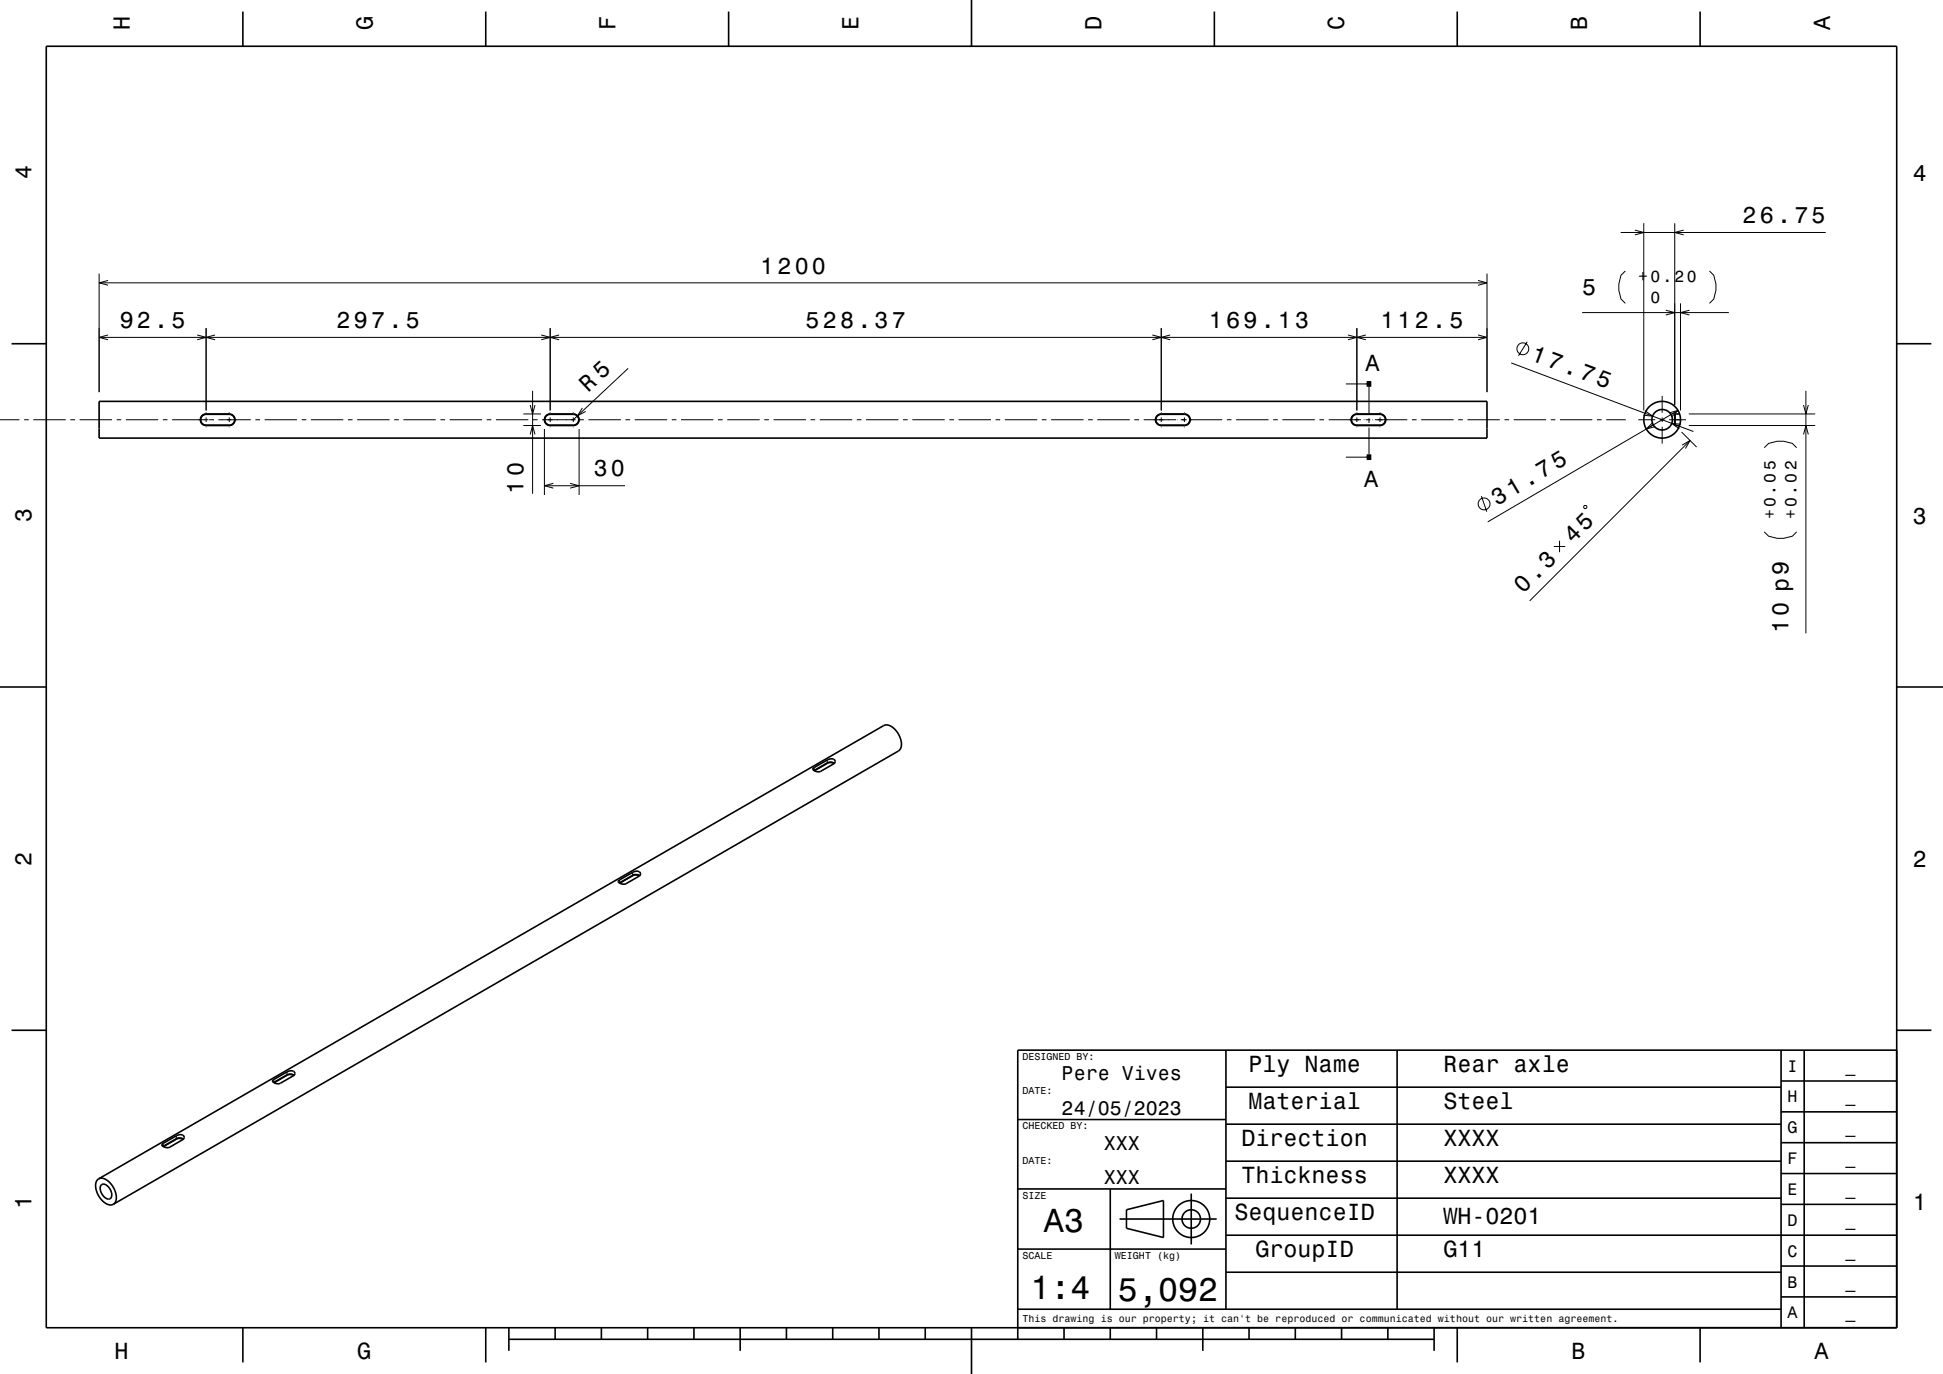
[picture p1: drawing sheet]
<svg xmlns="http://www.w3.org/2000/svg" width="420mm" height="297mm" viewBox="0 0 420 297" stroke-linecap="round" stroke-linejoin="round" font-family="sans-serif">
<g fill="none" stroke="#000" stroke-width=".22">
<path d="M21.4 59.1v25.7M321.4 59.1v25.7M350.3 50.3h44.3M351.3 58.6l-.9 .9-.5 1.9v1.4l.5 1.8 .9 1M353.4 49.7l1.9 .6-1.9 .5M355.3 48.3v40.4M362 48.3v39.3M363.9 49.7l-1.9 .6 1.9 .5M369.5 58.6l1 .9 .4 1.9v1.4l-.4 1.8-1 1M21.4 72.9h300M21.4 61.1h300M23.4 72.4l-2 .5 2 .5"/>
<path d="M23.4 60.6l-2 .5 2 .6M42.6 72.4l2 .5-2 .5M44.6 70.9v17.8M46.5 72.4l-1.9 .5 1.9 .5M117 72.4l1.9 .5-1.9 .5M118.9 70.9v17.8M120.9 72.4l-2 .5 2 .5M135.8 79.6l-11.9 11.1M249.1 72.4l1.9 .5-1.9 .5M251 70.9v17.8M253 72.4l-2 .5 2 .5M291.4 72.4l1.9 .5-1.9 .5"/>
<path d="M293.3 70.9v17.8M295.2 72.4l-1.9 .5 1.9 .5M319.5 72.4l1.9 .5-1.9 .5M319.5 60.6l1.9 .5-1.9 .6M326.7 78.4l39.4 14.9M330.1 73.9l-1.9 3M342 67.6h31.7M360.1 67.1l1.9 .5-1.9 .5M363.3 65.6v23.1M365.2 67.1l-1.9 .5 1.9 .5M0 90.7h4.2M5.2 90.7h1"/>
<path d="M7.2 90.7h7M15.2 90.7h1M17.2 90.7h7M25.2 90.7h1M27.2 90.7h7M35.2 90.7h1M37.2 90.7h7.9M44.6 89.1v.1M44.6 89.5v.1M44.6 90.2v1M44.6 91.9v.1M44.6 92.2v.2"/>
<path d="M45.2 90.7h1M47.2 90.7h7M49.6 89.1v.1M49.6 89.5v.1M49.6 90.2v1M49.6 91.9v.1M49.6 92.2v.2M55.2 90.7h1M57.2 90.7h7M65.2 90.7h1M67.2 90.7h7M75.2 90.7h1"/>
<path d="M77.2 90.7h7M85.2 90.7h1M87.2 90.7h7M95.2 90.7h1M97.2 90.7h7M105.2 90.7h1M107.2 90.7h7M113.1 92h3.8M113.1 89.5h3.8M114.6 87.5l.5 2 .5-2M114.6 93.9l.5-1.9 .5 1.9M115.1 84.5v22.2"/>
<path d="M115.2 90.7h1M117.2 90.7h7.2M117.7 92.7v14.3M118.9 89.1v.1M118.9 89.5v.1M118.9 90.2v1M118.9 91.9v.1M118.9 92.2v.2M123.9 89.1v.1M123.9 89.5v.1M123.9 90.2v1M123.9 91.9v.1"/>
<path d="M123.9 92.2v.2M125.2 92.7v14.3M125.2 90.7h1M125.9 88.2l-1.1 1.7 1.8-1M127.2 90.7h7M135.2 90.7h1M137.2 90.7h7M145.2 90.7h1M147.2 90.7h7M155.2 90.7h1M157.2 90.7h7M165.2 90.7h1"/>
<path d="M167.2 90.7h7M175.2 90.7h1M177.2 90.7h7M185.2 90.7h1M187.2 90.7h7M195.2 90.7h1M197.2 90.7h7M205.2 90.7h1M207.2 90.7h7M215.2 90.7h1M217.2 90.7h7M225.2 90.7h1"/>
<path d="M227.2 90.7h7M235.2 90.7h1M237.2 90.7h7M245.2 90.7h1M247.2 90.7h7M251 89.1v.1M251 89.5v.1M251 90.2v1M251 91.9v.1M251 92.2v.2M254.4 90.7h.1M255.2 90.7h1.3"/>
<path d="M256 89.1v.1M256 89.5v.1M256 90.2v1M256 91.9v.1M256 92.2v.2M257.2 90.7h7M265.2 90.7h1M267.2 90.7h7M275.2 90.7h1M277.2 90.7h7M285.2 90.7h1M287.2 90.7h7"/>
<path d="M290.9 98.8h4.3M290.9 83h4.3M293.3 89.1v.1M293.3 89.5v.1M293.3 90.2v1M293.3 91.9v.1M293.3 92.2v.2M294.8 90.7h.1M295.2 90.7h1M295.9 83.6v5.8M295.9 90.4v1M295.9 92.4v5.8"/>
<path d="M296.7 90.7h.1M297.2 90.7h7M298.3 89.1v.1M298.3 89.5v.1M298.3 90.2v1M298.3 91.9v.1M298.3 92.2v.2M305.2 90.7h1M307.2 90.7h7M315.2 90.7h1M317.2 90.7h7M325.2 90.7h1"/>
<path d="M327.2 90.7h7M335.2 90.7h1M337.2 90.7h7M345.2 90.7h1M347.2 90.7h4.2M354.1 90.7h3.7M355.6 88.8l1.6 1.2-2-.2M357.3 91.3l-1.4 1.4 1.9-.5M357.4 91.8l-1.5 .9M358.8 90.7h1M359.3 85.6v3.6M359.3 90.2v1"/>
<path d="M359.3 92.2v3.7M360.8 89.3l1.9-.6-1.4 1.4M360.8 90.7h3.7M361.2 89.6l1.5-.9-41.1 24.1M363.4 91.7l-2-.2 1.6 1.2M363.5 93.4l3.2 3.2M363.6 96.2l1.7-1-1 1.8M365.1 92h27.3M365.1 89.5h27.3M365.3 95.2l-34.6 34.7M381.4 96.8l.9-1 1.9-.4h1.4l1.8 .4 1 1M389.9 93.9l.5-1.9 .5 1.9"/>
<path d="M389.9 87.5l.5 2 .5-2M390.4 84.5v52.4M117.7 105h17.4M119.6 104.5l-1.9 .5 1.9 .5M123.2 104.5l2 .5-2 .5M320.2 107.2l1.2 3.4M335.9 118.1h2.5M337.1 116.9v2.5M342.3 109.4l.5-.1 .2 .5-.5 .1zM381.4 115l.9 .9 1.9 .5h1.4l1.8-.5 1-.9M176 165.9v.7M178.8 164.3l.1 .7"/>
<path d="M133.9 190.2l.1 .7M136.8 188.6v.7M59.2 233.3v.7M62 231.7l.1 .7M35.3 247.1v.8M38.1 245.5l.1 .7"/>
<circle cx="329.2" cy="75.4" r="1.28"/>
<circle cx="320.8" cy="108.9" r="1.28"/>
</g>
<g fill="none" stroke="#000" stroke-width=".35">
<path d="M10 10h400v277h-400zM52.5 2.5v7.5M105 2.5v7.5M157.5 2.5v7.5M210 0v10M262.5 2.5v7.5M315 2.5v7.5M367.5 2.5v7.5M2.5 74.3h7.5M410 74.3h7.5M21.4 86.8h300v7.9h-300zM43.7 89.9l.9-.4h5a1.25 1.25 0 0 1 1.2 1.2 1.25 1.25 0 0 1-1.2 1.3h-5a1.25 1.25 0 0 1-1.2-.8 1.25 1.25 0 0 1 .3-1.3z"/>
<path d="M43.7 90l.9-.4h5a1.17 1.17 0 0 1 1.1 1.1 1.17 1.17 0 0 1-1.1 1.2h-5a1.17 1.17 0 0 1-1.1-.7 1.17 1.17 0 0 1 .2-1.2zM118 89.9l.9-.4h5a1.25 1.25 0 0 1 1.3 1.2 1.25 1.25 0 0 1-1.3 1.3h-5a1.25 1.25 0 0 1-1.1-.8 1.25 1.25 0 0 1 .2-1.3zM118 90l.9-.4h5a1.17 1.17 0 0 1 1.2 1.1 1.17 1.17 0 0 1-1.2 1.2h-5a1.17 1.17 0 0 1-1-.7 1.17 1.17 0 0 1 .1-1.2zM250.1 89.9l.9-.4h5a1.25 1.25 0 0 1 1.3 1.2 1.25 1.25 0 0 1-1.3 1.3h-5a1.25 1.25 0 0 1-1.1-.8 1.25 1.25 0 0 1 .2-1.3zM250.1 90l.9-.4h5a1.17 1.17 0 0 1 1.2 1.1 1.17 1.17 0 0 1-1.2 1.2h-5a1.17 1.17 0 0 1-1-.7 1.17 1.17 0 0 1 .1-1.2zM292.4 89.9l.9-.4h5a1.25 1.25 0 0 1 1.3 1.2 1.25 1.25 0 0 1-1.3 1.3h-5a1.25 1.25 0 0 1-1.1-.8 1.25 1.25 0 0 1 .2-1.3zM292.4 90l.9-.4h5a1.17 1.17 0 0 1 1.2 1.1 1.17 1.17 0 0 1-1.2 1.2h-5a1.17 1.17 0 0 1-1.1-.7 1.17 1.17 0 0 1 .2-1.2zM362.1 89.5h1M362.1 92h1M362.1 89.5v2.5M363.1 89.5a4 4 0 0 0-6.1-2 4 4 0 0 0 0 6.4 4 4 0 0 0 6.1-1.9M363.1 89.5l.2 1.3-.2 1.2"/>
<path d="M0 148.5h10M410 148.5h10M175.8 166l3-1.7a1 1 0 0 1 1.7 .4l-.3 .4-2.8 1.6a1.16 1.16 0 0 1-1.7-.6zM180.3 165.1l-.6-.3-.7 .1-3 1.7M180.4 165a1.51 1.51 0 0 0-1.6-.1l-2.8 1.7M133.7 190.3l3.1-1.7a1 1 0 0 1 1.7 .4l-.3 .3-2.9 1.7a1.16 1.16 0 0 1-1.6-.6zM138.2 189.3l-.6-.2-.7 .1-2.9 1.7M138.3 189.3a1.51 1.51 0 0 0-1.5-.1l-2.9 1.7M2.5 222.7h7.5M59 233.5l3-1.8a1 1 0 0 1 1.7 .4l-.2 .4-2.9 1.7a1.17 1.17 0 0 1-1.7-.6zM59.2 234h.1M63.5 232.5l-.6-.2-.7 .1-3 1.6"/>
<path d="M63.6 232.4a1.52 1.52 0 0 0-1.6-.1l-2.8 1.7M265 235h120M265 227v56M302 227v56M385 233.7h25M385 227v60M390 227v60M410 222.7h7.5M410 227h-190v62.5M21.3 254.8l169.7-98a2.8 2.8 0 0 1 3.2 1.9 2.8 2.8 0 0 1 0 3.6l-169.7 98M21.3 254.8a2.79 2.79 0 0 1 3.2 1.8 2.81 2.81 0 0 1 0 3.7M21.3 254.8a2.8 2.8 0 0 0 0 3.7 2.8 2.8 0 0 0 3.2 1.8"/>
<path d="M21.9 256.1a1.29 1.29 0 0 1 1.8 .8 1.67 1.67 0 0 1 .1 2.2 2.04 2.04 0 0 1-2.1-2.2zM35.1 247.3l3-1.8a1 1 0 0 1 1.7 .4l-.3 .4-2.8 1.7a1.17 1.17 0 0 1-1.7-.6zM39.6 246.3l-.6-.2-.7 .1-3 1.7M39.7 246.2a1.54 1.54 0 0 0-1.6-.1l-2.9 1.7M220 257h45M220 242h45M240 257v26M257.5 258v11M265 259h120M265 251h120M265 243h120M385 253.7h25"/>
<path d="M385 247h25M385 240.3h25M220 270h45M242 263.5h21M243.5 261.5l8-2v8l-8-2zM265 275h120M265 267h145M385 273.7h25M385 260.3h25M52.5 287v7.5M105 287v7.5M110 289.5h200"/>
<path d="M110 287v5M120 287v2.5M130 287v2.5M140 287v2.5M150 287v2.5M160 287v5M170 287v2.5M180 287v2.5M190 287v2.5M200 287v2.5M210 287v10M220 283h165"/>
<path d="M230 287v2.5M240 287v2.5M250 287v2.5M260 287v5M270 287v2.5M280 287v2.5M290 287v2.5M300 287v2.5M310 287v5M315 287v7.5M367.5 287v7.5M385 280.3h25"/>
<circle cx="359.3" cy="90.7" r="2.22"/>
<circle cx="257.5" cy="263.5" r="2"/>
<circle cx="257.5" cy="263.5" r="4"/>
</g>
<path d="M295.9 82.4v1.2M295.9 98.2v1.2" fill="none" stroke="#000" stroke-width="1" stroke-linecap="butt"/>
<g fill="#000">
<path d="M295.2 98.6l.7 .2-.7 .2z" fill-rule="evenodd"/>
<path d="M295.2 82.8l.7 .2-.7 .2z" fill-rule="evenodd"/>
</g>
<g font-size="7.2">
<text x="225.7" y="266.3">A3</text>
<text x="222.8" y="280.9">1:4</text>
<text x="241.7" y="281.3">5,092</text>
</g>
<g font-size="5.1">
<text x="330.7" y="77.8" transform="rotate(20 330.7 77.8)">17.75</text>
<text x="340" y="117.7" transform="rotate(-45 340 117.7)">45</text>
<text x="329.2" y="128.5" transform="rotate(-45 329.2 128.5)">0.3</text>
</g>
<g font-size="5">
<text x="28.1" y="6.5" transform="rotate(-90 28.1 6.5)">H</text>
<text x="80.6" y="6.5" transform="rotate(-90 80.6 6.5)">G</text>
<text x="133.1" y="6.5" transform="rotate(-90 133.1 6.5)">F</text>
<text x="185.6" y="6.5" transform="rotate(-90 185.6 6.5)">E</text>
<text x="238.1" y="6.5" transform="rotate(-90 238.1 6.5)">D</text>
<text x="290.6" y="6.5" transform="rotate(-90 290.6 6.5)">C</text>
<text x="343.1" y="6.5" transform="rotate(-90 343.1 6.5)">B</text>
<text x="395.6" y="6.5" transform="rotate(-90 395.6 6.5)">A</text>
<text x="6.8" y="38.7" transform="rotate(-90 6.8 38.7)">4</text>
<text x="413.5" y="39">4</text>
<text x="376.7" y="48.3">26.75</text>
<text x="164.3" y="59.1">1200</text>
<text x="342" y="63.8">5</text>
<text x="25.9" y="70.9">92.5</text>
<text x="72.7" y="70.9">297.5</text>
<text x="174.1" y="70.9">528.37</text>
<text x="261.3" y="70.9">169.13</text>
<text x="298.4" y="70.9">112.5</text>
<text x="295.2" y="80.2">A</text>
<text x="127.1" y="85" transform="rotate(-43 127.1 85)">R 5</text>
<text x="113.1" y="106.7" transform="rotate(-90 113.1 106.7)">10</text>
<text x="128.3" y="103">30</text>
<text x="294.9" y="105.2">A</text>
<text x="6.8" y="112.9" transform="rotate(-90 6.8 112.9)">3</text>
<text x="323.7" y="109.3" transform="rotate(-31 323.7 109.3)">31.75</text>
<text x="413.5" y="113.2">3</text>
<text x="386.6" y="136.9" transform="rotate(-90 386.6 136.9)">10 p9</text>
<text x="6.8" y="187.1" transform="rotate(-90 6.8 187.1)">2</text>
<text x="413.5" y="187.4">2</text>
<text x="269.9" y="231.8">Ply Name</text>
<text x="312" y="231.8">Rear axle</text>
<text x="269.9" y="239.8">Material</text>
<text x="312" y="239.8">Steel</text>
<text x="268.3" y="247.8">Direction</text>
<text x="312" y="247.8">XXXX</text>
<text x="268.3" y="255.8">Thickness</text>
<text x="312" y="255.8">XXXX</text>
<text x="6.8" y="261.3" transform="rotate(-90 6.8 261.3)">1</text>
<text x="266.8" y="263.8">SequenceID</text>
<text x="413.5" y="261.6">1</text>
<text x="312" y="264.6">WH-0201</text>
<text x="271.4" y="271.8">GroupID</text>
<text x="312" y="271.8">G11</text>
<text x="24.7" y="293.8">H</text>
<text x="77.2" y="293.8">G</text>
<text x="339.7" y="293.8">B</text>
<text x="392.2" y="293.8">A</text>
</g>
<g font-size="4.3">
<text x="229.5" y="233.5">Pere Vives</text>
<text x="229.5" y="241">24/05/2023</text>
<text x="238.6" y="248.5">XXX</text>
<text x="238.6" y="256">XXX</text>
</g>
<g font-size="3.6">
<text x="386.4" y="231.6">I</text>
<text x="398.9" y="231.6">_</text>
<text x="386.4" y="238.3">H</text>
<text x="398.9" y="238.3">_</text>
<text x="386.4" y="245">G</text>
<text x="398.9" y="245">_</text>
<text x="386.4" y="251.6">F</text>
<text x="398.9" y="251.6">_</text>
<text x="386.4" y="258.3">E</text>
<text x="398.9" y="258.3">_</text>
<text x="386.4" y="265">D</text>
<text x="398.9" y="265">_</text>
<text x="386.4" y="271.6">C</text>
<text x="398.9" y="271.6">_</text>
<text x="386.4" y="278.3">B</text>
<text x="398.9" y="278.3">_</text>
<text x="386.4" y="285">A</text>
<text x="398.9" y="285">_</text>
</g>
<g font-size="3.5">
<text x="354.1" y="61">+0.20</text>
<text x="356.7" y="65.6">0</text>
<text x="383.8" y="112.2" transform="rotate(-90 383.8 112.2)">+0.05</text>
<text x="388.4" y="112.2" transform="rotate(-90 388.4 112.2)">+0.02</text>
</g>
<g font-size="2.2">
<text x="221" y="229.1">DESIGNED BY:</text>
<text x="221" y="236.6">DATE:</text>
<text x="221" y="244.1">CHECKED BY:</text>
<text x="221" y="251.6">DATE:</text>
<text x="221" y="259.1">SIZE</text>
<text x="221" y="272.1">SCALE</text>
<text x="241" y="272.1">WEIGHT (kg)</text>
<text x="221" y="285.8">This drawing is our property; it can't be reproduced or communicated without our written agreement.</text>
</g>
</svg>
